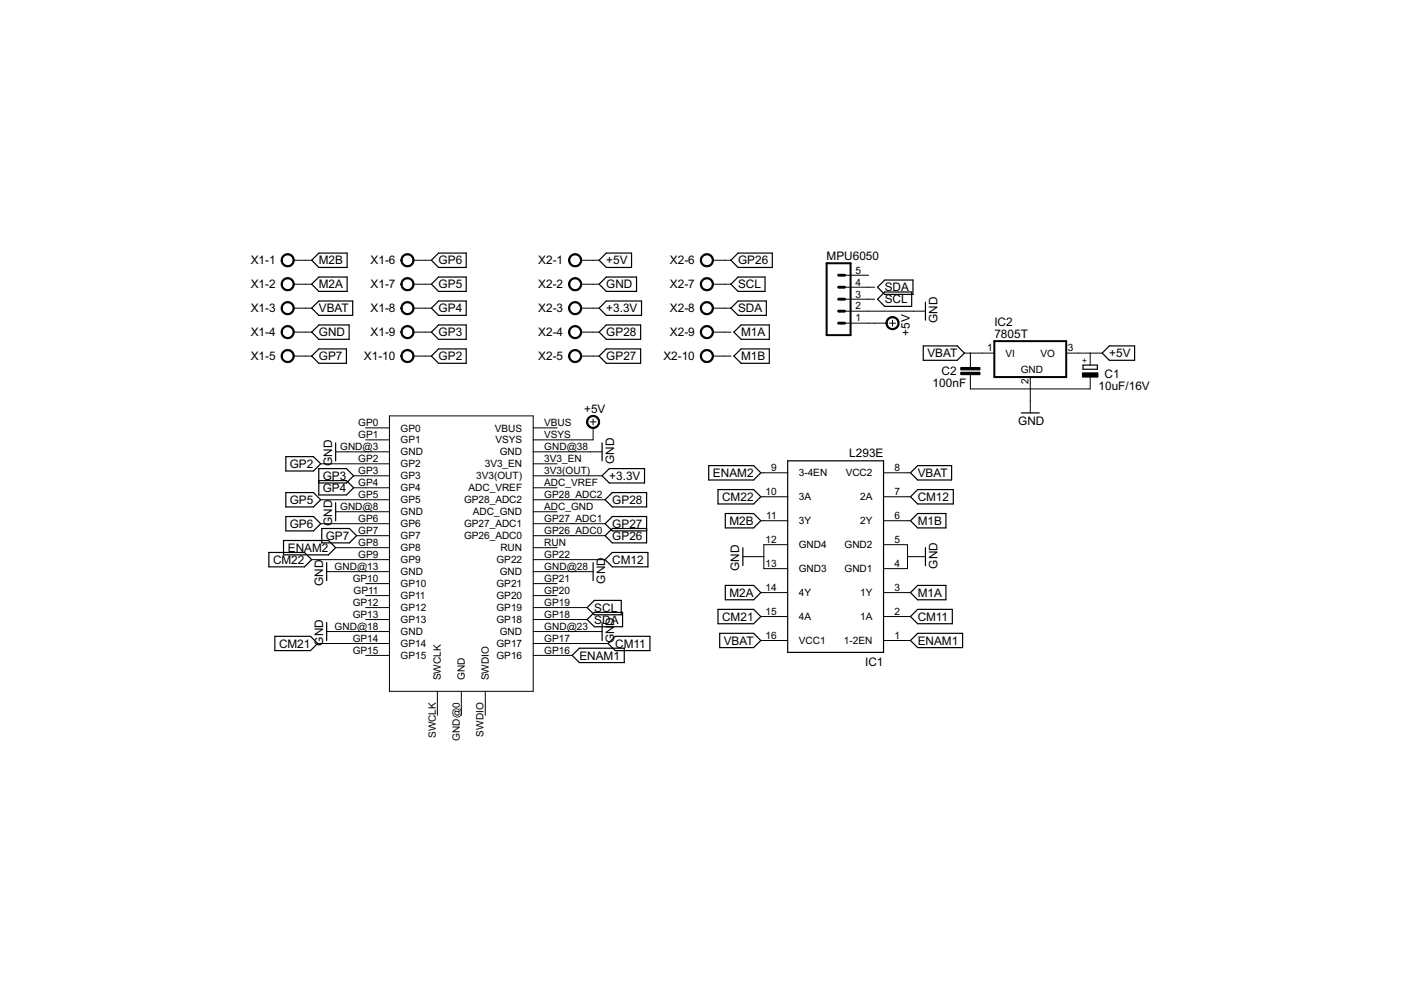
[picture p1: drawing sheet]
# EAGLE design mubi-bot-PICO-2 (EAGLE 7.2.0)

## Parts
C1  10uF/16V  CPOL-EUE2.5-5  [E2,5-5]
C2  100nF  C-EU025-025X050  [C025-025X050]
IC1  L293E  [DIL16]
IC2  7805T  [TO220H]
MPU6050  MA05-1  [MA05-1]
U$2  RASPBERRY_PI_PICO  [RASPBERRY_PI_PICO_FOOTPRINT]
X1  AK500/10-H  [AK500/10-H]
X2  AK500/10-H  [AK500/10-H]

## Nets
+3.3V: U$2.3V3(OUT) X2.3
+5V: C1.+ IC2.3(VO) MPU6050.1 U$2.VSYS X2.1
CM11: IC1.2(1A) U$2.GP17
CM12: IC1.7(2A) U$2.GP22
CM21: IC1.15(4A) U$2.GP14
CM22: IC1.10(3A) U$2.GP9
ENAM1: IC1.1(1-2EN) U$2.GP16
ENAM2: IC1.9(3-4EN) U$2.GP8
GND: C1.- C2.2 IC1.4(GND1) IC1.5(GND2) IC1.12(GND4) IC1.13(GND3) IC2.2(GND) MPU6050.2 U$2.GND@3(GND) U$2.GND@8(GND) U$2.GND@13(GND) U$2.GND@18(GND) U$2.GND@23(GND) U$2.GND@28(GND) U$2.GND@38(GND) X1.4 X2.2
GP2: U$2.GP2 X1.10
GP3: U$2.GP3 X1.9
GP4: U$2.GP4 X1.8
GP5: U$2.GP5 X1.7
GP6: U$2.GP6 X1.6
GP7: U$2.GP7 X1.5
GP26: U$2.GP26_ADC0 X2.6
GP27: U$2.GP27_ADC1 X2.5
GP28: U$2.GP28_ADC2 X2.4
M1A: IC1.3(1Y) X2.9
M1B: IC1.6(2Y) X2.10
M2A: IC1.14(4Y) X1.2
M2B: IC1.11(3Y) X1.1
SCL: MPU6050.3 U$2.GP19 X2.7
SDA: MPU6050.4 U$2.GP18 X2.8
VBAT: C2.1 IC1.8(VCC2) IC1.16(VCC1) IC2.1(VI) X1.3
Unconnected: MPU6050.5 U$2.3V3_EN U$2.ADC_GND U$2.ADC_VREF U$2.GND@0(GND) U$2.GP0 U$2.GP1 U$2.GP10 U$2.GP11 U$2.GP12 U$2.GP13 U$2.GP15 U$2.GP20 U$2.GP21 U$2.RUN U$2.SWCLK U$2.SWDIO U$2.VBUS
